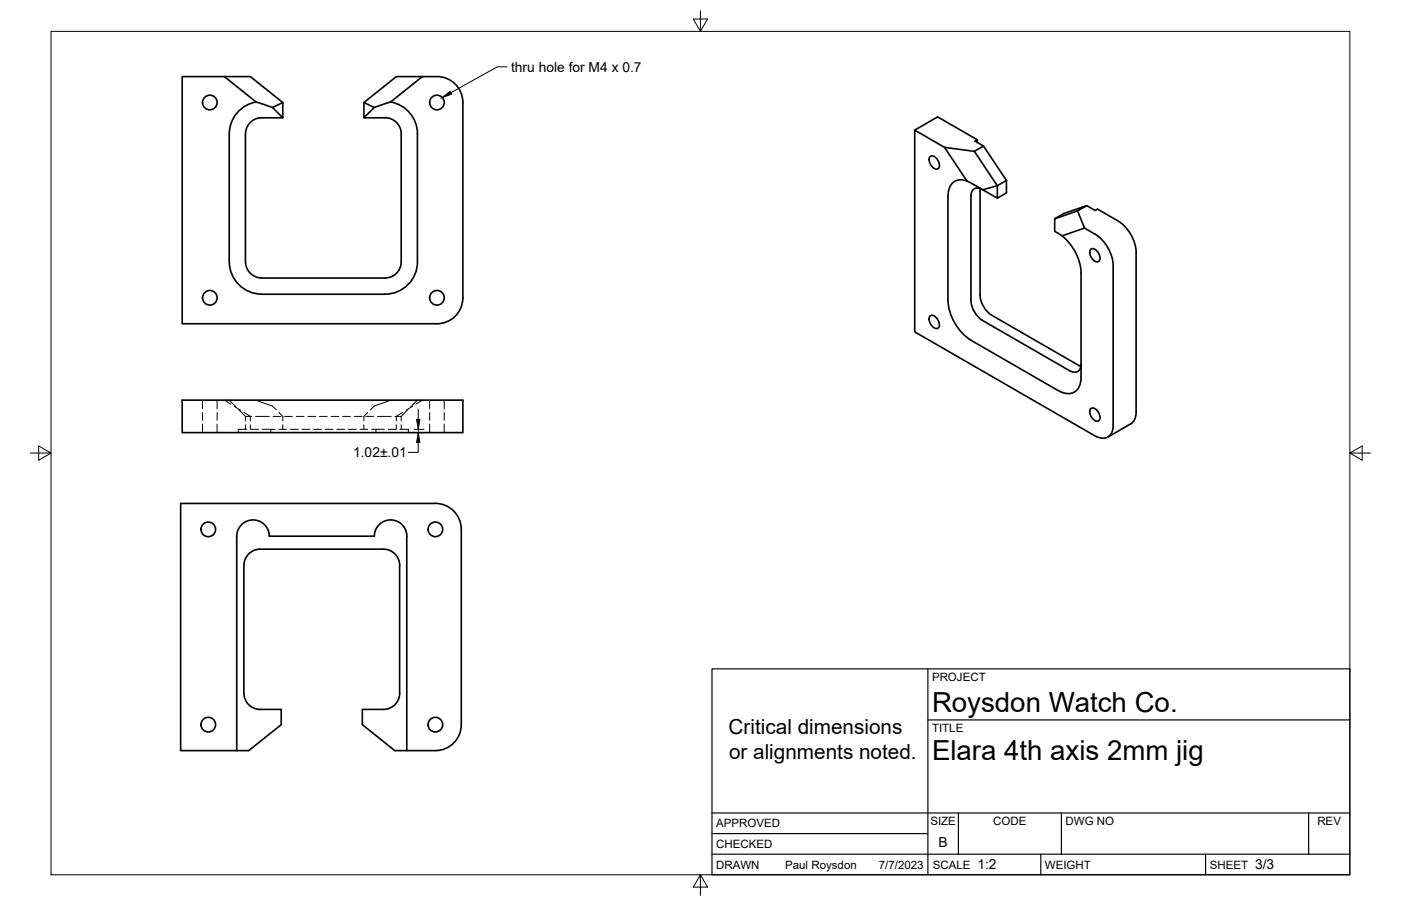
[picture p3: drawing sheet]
<svg xmlns="http://www.w3.org/2000/svg" width="432mm" height="279mm" viewBox="0 0 432 279" stroke-linecap="round" stroke-linejoin="round" font-family="sans-serif">
<!-- layer: Visible -->
<g fill="none" stroke="#000" stroke-width=".51">
<path d="M69.2 23.6h8l10 8-3.2 1.5 3.2 3.2h-6.5a5 5 0 0 0-5.1 5l.1 39.4a5 5 0 0 0 5 5h38a5 5 0 0 0 5-5v-39.4a5 5 0 0 0-5-5h-6.5l3.1-3.2M79 31.5l5 1.6M79 31.5a10 10 0 0 0-8.3 9.8v39.4a10 10 0 0 0 10 10M87.2 31.6v4.7M112.2 31.6l10-8h8l-9.8 7.9-5.1 1.6zM112.2 31.6v4.7M120.4 31.5a10 10 0 0 1 8.3 9.8v39.4a10 10 0 0 1-10 10M130.2 23.6h4.5M134.7 23.6a8 8 0 0 1 8 8v60.2a8 8 0 0 1-8 8h-78.5v-76.2h13l9.8 7.9M281.9 40.1l7.1-4.1 12.2 7.1M286.6 48.4a1.41 1.41 0 0 1 2.1 .6l.8 1.5a1.13 1.13 0 0 1-.4 1.6 1.13 1.13 0 0 1-1.6-.5l-.7-.8-.4-1.1zM291.1 45.4l9.2 1.3 7.1 10.6-4.5 1.2"/>
<path d="M298 55.8l-6.9-10.4-9.2-5.3v62.2l55.5 32.1a3.5 3.5 0 0 0 4 .4 3.5 3.5 0 0 0 1.7-3.7v-49.1a12.4 12.4 0 0 0-5.6-9.8M298 55.8l9.4 5.3M298.1 55.8a4 4 0 0 0-5.8 3.6l-.1 33.3a15.6 15.6 0 0 0 7.1 12.2M300.3 46.7l2.8-1.7 7.1 10.6-2.8 1.7v3.8l2.8-1.6v-3.9M301.2 43.9v-.8l-.7 .4 2.6 1.5M302.1 58.1v33M302.8 58.5a2.16 2.16 0 0 0-2.5-.3 2.16 2.16 0 0 0-1 2.3v32.2a7.9 7.9 0 0 0 3.5 6.1l26.9 15.5a2.16 2.16 0 0 0 2.5 .3 2.16 2.16 0 0 0 1-2.3M325.1 67.5l7-2.5 2.1 5.3-6.9 2.4-2.2-1.4zM327.3 72.7a15.9 15.9 0 0 1 5.9 11.5M332.1 65l2.8-1.6-7 2.4-2.8 1.7M334.2 70.3l3.2 1.9M334.9 63.4l2.7 1.5 .7-.4 6.2 3.6a12.4 12.4 0 0 1 5.7 9.8"/>
<path d="M336.1 77a1.41 1.41 0 0 1 2.2 .6l.7 1.5a1.13 1.13 0 0 1-.4 1.6 1.13 1.13 0 0 1-1.6-.5l-.7-.8-.4-1.1zM350.2 77.9v49.1M80.7 90.7h38M286.6 97.6a1.41 1.41 0 0 1 2.1 .6l.8 1.5a1.13 1.13 0 0 1-.4 1.5 1.13 1.13 0 0 1-1.6-.4l-.7-.9-.4-1zM302.1 91a7.8 7.8 0 0 0 3.5 6.2l26.9 15.5M333.2 84.2v32.1a4.2 4.2 0 0 1-5 5l-2.1-.9M299.3 104.9l26.8 15.5M332.5 112.7l.6 .3M56.2 123.4h86.5v10h-86.5zM336.1 126.1a1.41 1.41 0 0 1 2.2 .6l.7 1.6a1.13 1.13 0 0 1-.4 1.5 1.13 1.13 0 0 1-1.6-.4l-.7-.9-.4-1zM350.2 127l-.3 2-1 1.4-7.5 4.4M75.2 174.4v39.4"/>
<path d="M75.2 174.4a5 5 0 0 1 5-5h38a5 5 0 0 1 5 5v39.4M75.2 213.8a5 5 0 0 0 5 5h6.5v4.7l-10 8h-3.7M123.2 213.8a5 5 0 0 1-5 5h-6.5v4.7l10 8h12.5a8 8 0 0 0 8-8v-60.2a8 8 0 0 0-8-8.1l-78.5 .1v76.2h17.3M73 231.5v-66.2a5 5 0 0 1 5-5 5 5 0 0 1 5 5.1l32.4-.1a5 5 0 0 1 5-5 5 5 0 0 1 5 5v66.2"/>
<circle cx="64.7" cy="31.6" r="2.25"/>
<circle cx="134.7" cy="31.6" r="2.25"/>
<circle cx="64.7" cy="91.8" r="2.25"/>
<circle cx="134.7" cy="91.8" r="2.25"/>
<circle cx="64.2" cy="163.2" r="2.25"/>
<circle cx="134.2" cy="163.2" r="2.25"/>
<circle cx="64.2" cy="223.5" r="2.25"/>
<circle cx="134.2" cy="223.5" r="2.25"/>
</g>
<!-- layer: Hidden -->
<g fill="none" stroke="#000" stroke-width=".31">
<path d="M62.4 123.4v2.6M62.4 127.2v2.4M62.4 130.8v2.6M66.9 123.4v2.6M66.9 127.2v2.4M66.9 130.8v2.6M69.2 123.4l1.9 1.3M70.7 123.4l2 2.1M72.1 125.3l2.1 1.2M73.6 126.3l2 2.1M75.2 127.2l2 1.2v1.4M75.6 128.4h2"/>
<path d="M75.6 128.4v1.4M75.6 131v1.4M76.1 132.4h-2.7v1M77.2 131v1.4M77.3 132.4h2.4M78.8 128.4h4.2M79 123.4l5 1.8 1.2 1.2M80.8 132.4h2.7M84.2 128.4h2.4M84.8 132.4h-1.3v1M86 132.4h2.3M86 127.2l1.2 1.2v1.4"/>
<path d="M87.2 131v1.4M87.8 128.4h2.3M89.5 132.4h2.4M91.3 128.4h2.4M93.1 132.4h2.4M94.9 128.4h2.4M96.7 132.4h2.4M98.5 128.4h2.4M100.2 132.4h2.4M102 128.4h2.4M103.8 132.4h2.4M105.6 128.4h2.4"/>
<path d="M107.4 132.4h2.4M109.2 128.4h2.4M111 132.4h2.3M112.2 131v1.4M112.8 128.4h2.3M113.3 127.2l-1.1 1.2v1.4M114.5 132.4h1.4M116.3 128.4h4.3M118.5 132.4h-2.6v1M119.7 132.4h2.3M120.4 123.4l-5.1 1.8-1.1 1.2M121.8 128.4h1.9"/>
<path d="M122.2 131v1.4M123.2 132.4h2.7v1M123.7 128.4v1.4M123.7 131v1.4M124.1 127.2l-1.9 1.2v1.4M125.7 126.3l-2 2.1M127.2 125.3l-2 1.2M128.7 123.4l-2.1 2.1M130.2 123.4l-2 1.3M132.4 123.4v2.6M132.4 127.2v2.4M132.4 130.8v2.6"/>
<path d="M136.9 123.4v2.6M136.9 127.2v2.4M136.9 130.8v2.6"/>
</g>
<!-- layer: Border -->
<path d="M15.7 9.7h400.3v260.1h-400.3zM215.9 3.3v6.4l-2.2-3.8h4.4l-2.2 3.8M9.4 139.7h6.3l-3.8-2.2v4.4l3.8-2.2M416 139.7l3.8 2.2v-4.4l-3.8 2.2h6.4M215.9 269.8l2.2 3.8h-4.4l2.2-3.8v6.3" fill="none" stroke="#000" stroke-width=".31"/>
<!-- layer: Titleblock -->
<path d="M219.4 206.3h196.6v63.5h-196.6zM286 206.3v63.5M286 222h130M219.4 257.1h66.6M219.4 250.7h196.6M295.4 250.7v12.7M327.1 250.7v12.7M403.3 250.7v12.7M219.4 263.4h196.6M320.8 263.4v6.4M371.6 263.4v6.4" fill="none" stroke="#000" stroke-width=".36"/>
<!-- layer: Leaders -->
<path d="M136.3 30.1l2.4-1.9 .5 .8z" fill="#000" stroke="#000" stroke-width=".31"/>
<path d="M156.3 20.6h-3l-14.3 8" fill="none" stroke="#000" stroke-width=".31"/>
<!-- layer: FD_Dimensions -->
<path d="M127.6 132.4h3.1M127.6 133.4h3.1M128.9 136.5v3h-3M128.9 126.3v3" fill="none" stroke="#000" stroke-width=".31"/>
<path d="M128.4 129.3h1l-.5 3.1zM128.9 133.4l.5 3.1h-1z" fill="#000" stroke="#000" stroke-width=".31"/>
<g font-size="8.5">
<text x="287.3" y="219.5">Roysdon Watch Co.</text>
<text x="287.3" y="234.5">Elara 4th axis 2mm jig</text>
</g>
<g font-size="6.4">
<text x="224.6" y="226.4">Critical dimensions</text>
<text x="224.7" y="234.1">or alignments noted.</text>
</g>
<g font-size="4.3">
<text x="157.5" y="22.2">thru hole for M4 x 0.7</text>
<text x="108.8" y="141">1.02±.01</text>
<text x="289.3" y="261.2">B</text>
<text x="301.2" y="268.1">1:2</text>
<text x="386.8" y="268.1">3/3</text>
</g>
<g font-size="3.5">
<text x="287.3" y="210.1">PROJECT</text>
<text x="287.3" y="225.8">TITLE</text>
<text x="220.7" y="255.2">APPROVED</text>
<text x="286.7" y="254.5">SIZE</text>
<text x="306.1" y="254.5">CODE</text>
<text x="328.4" y="254.5">DWG NO</text>
<text x="406" y="254.5">REV</text>
<text x="220.7" y="261.5">CHECKED</text>
<text x="220.7" y="267.9">DRAWN</text>
<text x="242" y="267.9">Paul Roysdon</text>
<text x="270.9" y="267.9">7/7/2023</text>
<text x="287.5" y="267.9">SCALE</text>
<text x="322.1" y="267.9">WEIGHT</text>
<text x="372.9" y="267.9">SHEET</text>
</g>
</svg>
